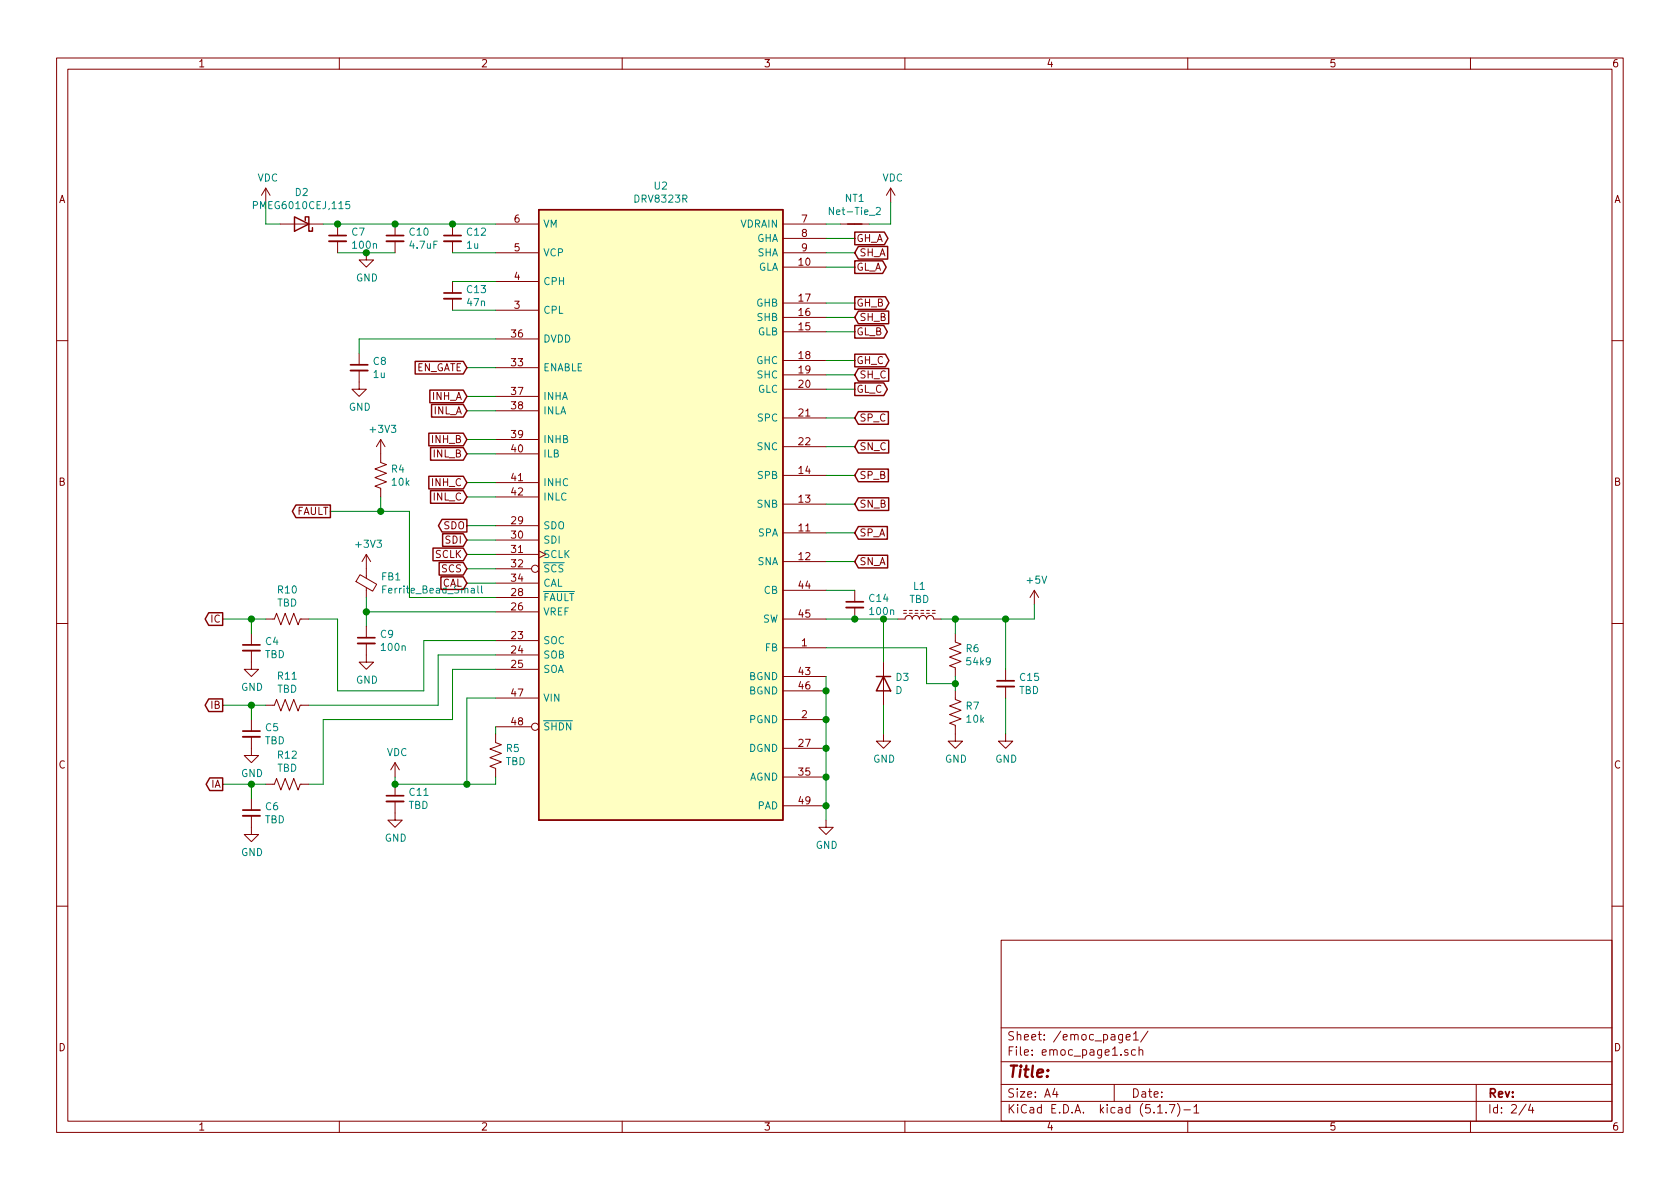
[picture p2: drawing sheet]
EESchema Schematic File Version 4
EELAYER 30 0
EELAYER END
$Descr A4 11693 8268
encoding utf-8
Sheet 2 4
Title ""
Date ""
Rev ""
Comp ""
Comment1 ""
Comment2 ""
Comment3 ""
Comment4 ""
$EndDescr
$Comp
L DRV8323R:DRV8323R U?
U 1 1
P 4600 3850
AR Path="/5FE8F83F" Ref="U?"  Part="1" 
AR Path="/5FE8B173/5FE8F83F" Ref="U2"  Part="1" 
F 0 "U2" H 4600 6417 50  0000 C CNN
F 1 "DRV8323R" H 4600 6326 50  0000 C CNN
F 2 "Package_DFN_QFN:VQFN-48-1EP_7x7mm_P0.5mm_EP5.15x5.15mm_ThermalVias" H 4600 3850 50  0001 C CNN
F 3 "https://www.ti.com/lit/ds/symlink/drv8323r.pdf" H 4600 3850 50  0001 C CNN
	1    4600 3850
	1    0    0    -1  
$EndComp
Wire Wire Line
	5750 1550 5850 1550
Wire Wire Line
	5950 1650 5750 1650
Text GLabel 5950 1650 2    50   Output ~ 0
GH_A
Text GLabel 5950 1750 2    50   Input ~ 0
SH_A
Text GLabel 5950 2200 2    50   Input ~ 0
SH_B
Text GLabel 5950 2600 2    50   Input ~ 0
SH_C
Text GLabel 5950 1850 2    50   Output ~ 0
GL_A
Text GLabel 5950 2100 2    50   Output ~ 0
GH_B
Text GLabel 5950 2300 2    50   Output ~ 0
GL_B
Text GLabel 5950 2500 2    50   Output ~ 0
GH_C
Text GLabel 5950 2700 2    50   Output ~ 0
GL_C
Wire Wire Line
	5750 1750 5950 1750
Wire Wire Line
	5950 1850 5750 1850
Wire Wire Line
	5750 2100 5950 2100
Wire Wire Line
	5950 2200 5750 2200
Wire Wire Line
	5750 2300 5950 2300
Wire Wire Line
	5950 2500 5750 2500
Wire Wire Line
	5750 2600 5950 2600
Wire Wire Line
	5950 2700 5750 2700
Text GLabel 5950 2900 2    50   Input ~ 0
SP_C
Text GLabel 5950 3100 2    50   Input ~ 0
SN_C
Text GLabel 5950 3300 2    50   Input ~ 0
SP_B
Text GLabel 5950 3500 2    50   Input ~ 0
SN_B
Text GLabel 5950 3700 2    50   Input ~ 0
SP_A
Text GLabel 5950 3900 2    50   Input ~ 0
SN_A
Wire Wire Line
	5750 2900 5950 2900
Wire Wire Line
	5750 3100 5950 3100
Wire Wire Line
	5950 3300 5750 3300
Wire Wire Line
	5750 3500 5950 3500
Wire Wire Line
	5950 3700 5750 3700
Wire Wire Line
	5750 3900 5950 3900
$Comp
L power:VDC #PWR0101
U 1 1
P 6200 1400
F 0 "#PWR0101" H 6200 1300 50  0001 C CNN
F 1 "VDC" H 6215 1573 50  0000 C CNN
F 2 "" H 6200 1400 50  0001 C CNN
F 3 "" H 6200 1400 50  0001 C CNN
	1    6200 1400
	1    0    0    -1  
$EndComp
$Comp
L Device:Net-Tie_2 NT1
U 1 1
P 5950 1550
F 0 "NT1" H 5950 1731 50  0000 C CNN
F 1 "Net-Tie_2" H 5950 1640 50  0000 C CNN
F 2 "" H 5950 1550 50  0001 C CNN
F 3 "~" H 5950 1550 50  0001 C CNN
	1    5950 1550
	1    0    0    -1  
$EndComp
Wire Wire Line
	6200 1400 6200 1550
Wire Wire Line
	6200 1550 6050 1550
$Comp
L Device:C_Small C10
U 1 1
P 2750 1650
F 0 "C10" H 2842 1696 50  0000 L CNN
F 1 "4.7uF" H 2842 1605 50  0000 L CNN
F 2 "Capacitor_SMD:C_1206_3216Metric" H 2750 1650 50  0001 C CNN
F 3 "~" H 2750 1650 50  0001 C CNN
	1    2750 1650
	1    0    0    -1  
$EndComp
$Comp
L Device:C_Small C7
U 1 1
P 2350 1650
F 0 "C7" H 2442 1696 50  0000 L CNN
F 1 "100n" H 2442 1605 50  0000 L CNN
F 2 "Capacitor_SMD:C_0603_1608Metric" H 2350 1650 50  0001 C CNN
F 3 "~" H 2350 1650 50  0001 C CNN
	1    2350 1650
	1    0    0    -1  
$EndComp
$Comp
L Device:C_Small C12
U 1 1
P 3150 1650
F 0 "C12" H 3242 1696 50  0000 L CNN
F 1 "1u" H 3242 1605 50  0000 L CNN
F 2 "Capacitor_SMD:C_1206_3216Metric" H 3150 1650 50  0001 C CNN
F 3 "~" H 3150 1650 50  0001 C CNN
	1    3150 1650
	1    0    0    -1  
$EndComp
Wire Wire Line
	2250 1550 2350 1550
Connection ~ 3150 1550
Connection ~ 2350 1550
Wire Wire Line
	2350 1550 2750 1550
Connection ~ 2750 1550
Wire Wire Line
	2750 1550 3150 1550
Wire Wire Line
	3150 1750 3450 1750
$Comp
L power:GND #PWR0102
U 1 1
P 2550 1750
F 0 "#PWR0102" H 2550 1500 50  0001 C CNN
F 1 "GND" H 2555 1577 50  0000 C CNN
F 2 "" H 2550 1750 50  0001 C CNN
F 3 "" H 2550 1750 50  0001 C CNN
	1    2550 1750
	1    0    0    -1  
$EndComp
Wire Wire Line
	2350 1750 2550 1750
Connection ~ 2550 1750
Wire Wire Line
	2550 1750 2750 1750
$Comp
L power:VDC #PWR0103
U 1 1
P 1850 1400
F 0 "#PWR0103" H 1850 1300 50  0001 C CNN
F 1 "VDC" H 1865 1573 50  0000 C CNN
F 2 "" H 1850 1400 50  0001 C CNN
F 3 "" H 1850 1400 50  0001 C CNN
	1    1850 1400
	1    0    0    -1  
$EndComp
Wire Wire Line
	1850 1400 1850 1550
Wire Wire Line
	1850 1550 1950 1550
$Comp
L Device:D_Schottky D2
U 1 1
P 2100 1550
F 0 "D2" H 2100 1333 50  0000 C CNN
F 1 "PMEG6010CEJ,115" H 2100 1424 50  0000 C CNN
F 2 "Diode_SMD:D_SOD-323" H 2100 1550 50  0001 C CNN
F 3 "~" H 2100 1550 50  0001 C CNN
	1    2100 1550
	-1   0    0    1   
$EndComp
$Comp
L Device:C_Small C13
U 1 1
P 3150 2050
F 0 "C13" H 3242 2096 50  0000 L CNN
F 1 "47n" H 3242 2005 50  0000 L CNN
F 2 "Capacitor_SMD:C_0603_1608Metric" H 3150 2050 50  0001 C CNN
F 3 "~" H 3150 2050 50  0001 C CNN
	1    3150 2050
	1    0    0    -1  
$EndComp
Wire Wire Line
	3150 1950 3450 1950
Wire Wire Line
	3450 2150 3150 2150
Wire Wire Line
	3150 1550 3450 1550
Text GLabel 3250 2550 0    50   Input ~ 0
EN_GATE
Text GLabel 3250 2750 0    50   Input ~ 0
INH_A
Text GLabel 3250 2850 0    50   Input ~ 0
INL_A
Text GLabel 3250 3050 0    50   Input ~ 0
INH_B
Text GLabel 3250 3150 0    50   Input ~ 0
INL_B
Text GLabel 3250 3350 0    50   Input ~ 0
INH_C
Text GLabel 3250 3450 0    50   Input ~ 0
INL_C
Wire Wire Line
	3250 2550 3450 2550
Wire Wire Line
	3450 2750 3250 2750
Wire Wire Line
	3250 2850 3450 2850
Wire Wire Line
	3450 3050 3250 3050
Wire Wire Line
	3250 3150 3450 3150
Wire Wire Line
	3450 3350 3250 3350
Wire Wire Line
	3250 3450 3450 3450
Wire Wire Line
	2500 2350 3450 2350
$Comp
L Device:C_Small C14
U 1 1
P 5950 4200
F 0 "C14" H 6042 4246 50  0000 L CNN
F 1 "100n" H 6042 4155 50  0000 L CNN
F 2 "" H 5950 4200 50  0001 C CNN
F 3 "~" H 5950 4200 50  0001 C CNN
	1    5950 4200
	1    0    0    -1  
$EndComp
Wire Wire Line
	5750 4100 5950 4100
Connection ~ 5950 4300
Wire Wire Line
	5950 4300 5750 4300
$Comp
L Device:L_Core_Ferrite L1
U 1 1
P 6400 4300
F 0 "L1" V 6625 4300 50  0000 C CNN
F 1 "TBD" V 6534 4300 50  0000 C CNN
F 2 "" H 6400 4300 50  0001 C CNN
F 3 "~" H 6400 4300 50  0001 C CNN
	1    6400 4300
	0    -1   -1   0   
$EndComp
Wire Wire Line
	6550 4300 6650 4300
$Comp
L Device:R_US R6
U 1 1
P 6650 4550
F 0 "R6" H 6718 4596 50  0000 L CNN
F 1 "54k9" H 6718 4505 50  0000 L CNN
F 2 "Resistor_SMD:R_0603_1608Metric" V 6690 4540 50  0001 C CNN
F 3 "~" H 6650 4550 50  0001 C CNN
	1    6650 4550
	1    0    0    -1  
$EndComp
$Comp
L Device:R_US R7
U 1 1
P 6650 4950
F 0 "R7" H 6718 4996 50  0000 L CNN
F 1 "10k" H 6718 4905 50  0000 L CNN
F 2 "Resistor_SMD:R_0603_1608Metric" V 6690 4940 50  0001 C CNN
F 3 "~" H 6650 4950 50  0001 C CNN
	1    6650 4950
	1    0    0    -1  
$EndComp
$Comp
L power:GND #PWR0104
U 1 1
P 6650 5100
F 0 "#PWR0104" H 6650 4850 50  0001 C CNN
F 1 "GND" H 6655 4927 50  0000 C CNN
F 2 "" H 6650 5100 50  0001 C CNN
F 3 "" H 6650 5100 50  0001 C CNN
	1    6650 5100
	1    0    0    -1  
$EndComp
Wire Wire Line
	6650 4800 6650 4750
Connection ~ 6650 4750
Wire Wire Line
	6650 4750 6650 4700
Wire Wire Line
	5750 4700 5750 4800
Connection ~ 5750 4800
Wire Wire Line
	5750 4800 5750 5000
Connection ~ 5750 5000
Wire Wire Line
	5750 5000 5750 5200
Connection ~ 5750 5200
Wire Wire Line
	5750 5200 5750 5400
Connection ~ 5750 5400
Wire Wire Line
	5750 5400 5750 5600
Wire Wire Line
	5750 5600 5750 5700
Connection ~ 5750 5600
$Comp
L power:GND #PWR0105
U 1 1
P 5750 5700
F 0 "#PWR0105" H 5750 5450 50  0001 C CNN
F 1 "GND" H 5755 5527 50  0000 C CNN
F 2 "" H 5750 5700 50  0001 C CNN
F 3 "" H 5750 5700 50  0001 C CNN
	1    5750 5700
	1    0    0    -1  
$EndComp
Wire Wire Line
	6450 4750 6450 4500
Wire Wire Line
	6450 4500 5750 4500
Wire Wire Line
	6450 4750 6650 4750
Wire Wire Line
	6150 4300 5950 4300
Connection ~ 6150 4300
Wire Wire Line
	6250 4300 6150 4300
Wire Wire Line
	6150 4300 6150 4600
$Comp
L Device:D D3
U 1 1
P 6150 4750
F 0 "D3" V 6104 4830 50  0000 L CNN
F 1 "D" V 6195 4830 50  0000 L CNN
F 2 "" H 6150 4750 50  0001 C CNN
F 3 "~" H 6150 4750 50  0001 C CNN
	1    6150 4750
	0    1    1    0   
$EndComp
$Comp
L power:GND #PWR0106
U 1 1
P 6150 5100
F 0 "#PWR0106" H 6150 4850 50  0001 C CNN
F 1 "GND" H 6155 4927 50  0000 C CNN
F 2 "" H 6150 5100 50  0001 C CNN
F 3 "" H 6150 5100 50  0001 C CNN
	1    6150 5100
	1    0    0    -1  
$EndComp
Wire Wire Line
	6150 5100 6150 4900
Wire Wire Line
	6650 4400 6650 4300
Connection ~ 6650 4300
$Comp
L power:GND #PWR0107
U 1 1
P 2500 2650
F 0 "#PWR0107" H 2500 2400 50  0001 C CNN
F 1 "GND" H 2505 2477 50  0000 C CNN
F 2 "" H 2500 2650 50  0001 C CNN
F 3 "" H 2500 2650 50  0001 C CNN
	1    2500 2650
	1    0    0    -1  
$EndComp
Wire Wire Line
	2500 2350 2500 2450
$Comp
L Device:C_Small C8
U 1 1
P 2500 2550
F 0 "C8" H 2592 2596 50  0000 L CNN
F 1 "1u" H 2592 2505 50  0000 L CNN
F 2 "Capacitor_SMD:C_1206_3216Metric" H 2500 2550 50  0001 C CNN
F 3 "~" H 2500 2550 50  0001 C CNN
	1    2500 2550
	1    0    0    -1  
$EndComp
Text GLabel 3250 3650 0    50   Output ~ 0
SDO
Text GLabel 3250 3750 0    50   Input ~ 0
SDI
Text GLabel 3250 3850 0    50   Input ~ 0
SCLK
Text GLabel 3250 3950 0    50   Input ~ 0
SCS
Wire Wire Line
	3250 3750 3450 3750
Wire Wire Line
	3450 3650 3250 3650
Wire Wire Line
	3250 3850 3450 3850
Wire Wire Line
	3450 3950 3250 3950
Text GLabel 3250 4050 0    50   Input ~ 0
CAL
Text GLabel 2300 3550 0    50   Output ~ 0
FAULT
Wire Wire Line
	3450 4050 3250 4050
$Comp
L Device:R_US R4
U 1 1
P 2650 3300
F 0 "R4" H 2718 3346 50  0000 L CNN
F 1 "10k" H 2718 3255 50  0000 L CNN
F 2 "Resistor_SMD:R_0603_1608Metric" V 2690 3290 50  0001 C CNN
F 3 "~" H 2650 3300 50  0001 C CNN
	1    2650 3300
	1    0    0    -1  
$EndComp
$Comp
L power:+3V3 #PWR0108
U 1 1
P 2650 3150
F 0 "#PWR0108" H 2650 3000 50  0001 C CNN
F 1 "+3V3" H 2665 3323 50  0000 C CNN
F 2 "" H 2650 3150 50  0001 C CNN
F 3 "" H 2650 3150 50  0001 C CNN
	1    2650 3150
	1    0    0    -1  
$EndComp
Wire Wire Line
	2650 3450 2650 3550
Wire Wire Line
	2850 3550 2850 4150
Wire Wire Line
	2850 4150 3450 4150
$Comp
L power:GND #PWR0109
U 1 1
P 2550 4550
F 0 "#PWR0109" H 2550 4300 50  0001 C CNN
F 1 "GND" H 2555 4377 50  0000 C CNN
F 2 "" H 2550 4550 50  0001 C CNN
F 3 "" H 2550 4550 50  0001 C CNN
	1    2550 4550
	1    0    0    -1  
$EndComp
$Comp
L Device:C_Small C9
U 1 1
P 2550 4450
F 0 "C9" H 2642 4496 50  0000 L CNN
F 1 "100n" H 2642 4405 50  0000 L CNN
F 2 "" H 2550 4450 50  0001 C CNN
F 3 "~" H 2550 4450 50  0001 C CNN
	1    2550 4450
	1    0    0    -1  
$EndComp
Wire Wire Line
	2550 4350 2550 4250
Wire Wire Line
	2550 4250 2550 4150
Connection ~ 2550 4250
$Comp
L power:+3V3 #PWR0110
U 1 1
P 2550 3950
F 0 "#PWR0110" H 2550 3800 50  0001 C CNN
F 1 "+3V3" H 2565 4123 50  0000 C CNN
F 2 "" H 2550 3950 50  0001 C CNN
F 3 "" H 2550 3950 50  0001 C CNN
	1    2550 3950
	1    0    0    -1  
$EndComp
$Comp
L Device:Ferrite_Bead_Small FB1
U 1 1
P 2550 4050
F 0 "FB1" H 2650 4096 50  0000 L CNN
F 1 "Ferrite_Bead_Small" H 2650 4005 50  0000 L CNN
F 2 "" V 2480 4050 50  0001 C CNN
F 3 "~" H 2550 4050 50  0001 C CNN
	1    2550 4050
	1    0    0    -1  
$EndComp
Text GLabel 1550 5450 0    50   Output ~ 0
IA
Text GLabel 1550 4900 0    50   Output ~ 0
IB
Text GLabel 1550 4300 0    50   Output ~ 0
IC
$Comp
L Device:R_US R12
U 1 1
P 2000 5450
F 0 "R12" V 1795 5450 50  0000 C CNN
F 1 "TBD" V 1886 5450 50  0000 C CNN
F 2 "Resistor_SMD:R_0603_1608Metric" V 2040 5440 50  0001 C CNN
F 3 "~" H 2000 5450 50  0001 C CNN
	1    2000 5450
	0    1    1    0   
$EndComp
$Comp
L Device:R_US R11
U 1 1
P 2000 4900
F 0 "R11" V 1795 4900 50  0000 C CNN
F 1 "TBD" V 1886 4900 50  0000 C CNN
F 2 "Resistor_SMD:R_0603_1608Metric" V 2040 4890 50  0001 C CNN
F 3 "~" H 2000 4900 50  0001 C CNN
	1    2000 4900
	0    1    1    0   
$EndComp
$Comp
L Device:R_US R10
U 1 1
P 2000 4300
F 0 "R10" V 1795 4300 50  0000 C CNN
F 1 "TBD" V 1886 4300 50  0000 C CNN
F 2 "Resistor_SMD:R_0603_1608Metric" V 2040 4290 50  0001 C CNN
F 3 "~" H 2000 4300 50  0001 C CNN
	1    2000 4300
	0    1    1    0   
$EndComp
$Comp
L Device:C_Small C6
U 1 1
P 1750 5650
F 0 "C6" H 1842 5696 50  0000 L CNN
F 1 "TBD" H 1842 5605 50  0000 L CNN
F 2 "" H 1750 5650 50  0001 C CNN
F 3 "~" H 1750 5650 50  0001 C CNN
	1    1750 5650
	1    0    0    -1  
$EndComp
$Comp
L Device:C_Small C5
U 1 1
P 1750 5100
F 0 "C5" H 1842 5146 50  0000 L CNN
F 1 "TBD" H 1842 5055 50  0000 L CNN
F 2 "" H 1750 5100 50  0001 C CNN
F 3 "~" H 1750 5100 50  0001 C CNN
	1    1750 5100
	1    0    0    -1  
$EndComp
$Comp
L Device:C_Small C4
U 1 1
P 1750 4500
F 0 "C4" H 1842 4546 50  0000 L CNN
F 1 "TBD" H 1842 4455 50  0000 L CNN
F 2 "" H 1750 4500 50  0001 C CNN
F 3 "~" H 1750 4500 50  0001 C CNN
	1    1750 4500
	1    0    0    -1  
$EndComp
$Comp
L power:GND #PWR0111
U 1 1
P 1750 4600
F 0 "#PWR0111" H 1750 4350 50  0001 C CNN
F 1 "GND" H 1755 4427 50  0000 C CNN
F 2 "" H 1750 4600 50  0001 C CNN
F 3 "" H 1750 4600 50  0001 C CNN
	1    1750 4600
	1    0    0    -1  
$EndComp
$Comp
L power:GND #PWR0112
U 1 1
P 1750 5200
F 0 "#PWR0112" H 1750 4950 50  0001 C CNN
F 1 "GND" H 1755 5027 50  0000 C CNN
F 2 "" H 1750 5200 50  0001 C CNN
F 3 "" H 1750 5200 50  0001 C CNN
	1    1750 5200
	1    0    0    -1  
$EndComp
$Comp
L power:GND #PWR0113
U 1 1
P 1750 5750
F 0 "#PWR0113" H 1750 5500 50  0001 C CNN
F 1 "GND" H 1755 5577 50  0000 C CNN
F 2 "" H 1750 5750 50  0001 C CNN
F 3 "" H 1750 5750 50  0001 C CNN
	1    1750 5750
	1    0    0    -1  
$EndComp
Wire Wire Line
	1850 4900 1750 4900
Wire Wire Line
	1750 4900 1750 5000
Wire Wire Line
	1750 5550 1750 5450
Wire Wire Line
	1750 5450 1850 5450
Wire Wire Line
	1750 4400 1750 4300
Wire Wire Line
	1750 4300 1850 4300
Wire Wire Line
	1550 5450 1750 5450
Connection ~ 1750 5450
Wire Wire Line
	1550 4900 1750 4900
Connection ~ 1750 4900
Wire Wire Line
	1550 4300 1750 4300
Connection ~ 1750 4300
Connection ~ 2650 3550
Wire Wire Line
	2650 3550 2850 3550
Wire Wire Line
	2300 3550 2650 3550
Wire Wire Line
	2150 4300 2350 4300
Wire Wire Line
	2350 4300 2350 4800
Wire Wire Line
	2350 4800 2950 4800
Wire Wire Line
	2950 4800 2950 4450
Wire Wire Line
	2950 4450 3450 4450
Wire Wire Line
	3450 4550 3050 4550
Wire Wire Line
	3050 4550 3050 4900
Wire Wire Line
	3050 4900 2150 4900
Wire Wire Line
	3150 4650 3450 4650
Wire Wire Line
	2150 5450 2250 5450
Wire Wire Line
	2250 5450 2250 5000
Wire Wire Line
	2250 5000 3150 5000
Wire Wire Line
	3150 5000 3150 4650
Wire Wire Line
	2550 4250 3450 4250
Wire Wire Line
	3450 4850 3250 4850
$Comp
L power:VDC #PWR0114
U 1 1
P 2750 5400
F 0 "#PWR0114" H 2750 5300 50  0001 C CNN
F 1 "VDC" H 2765 5573 50  0000 C CNN
F 2 "" H 2750 5400 50  0001 C CNN
F 3 "" H 2750 5400 50  0001 C CNN
	1    2750 5400
	1    0    0    -1  
$EndComp
Wire Wire Line
	2750 5400 2750 5450
Wire Wire Line
	2750 5450 3250 5450
$Comp
L Device:C_Small C11
U 1 1
P 2750 5550
F 0 "C11" H 2842 5596 50  0000 L CNN
F 1 "TBD" H 2842 5505 50  0000 L CNN
F 2 "" H 2750 5550 50  0001 C CNN
F 3 "~" H 2750 5550 50  0001 C CNN
	1    2750 5550
	1    0    0    -1  
$EndComp
Connection ~ 2750 5450
$Comp
L power:GND #PWR0115
U 1 1
P 2750 5650
F 0 "#PWR0115" H 2750 5400 50  0001 C CNN
F 1 "GND" H 2755 5477 50  0000 C CNN
F 2 "" H 2750 5650 50  0001 C CNN
F 3 "" H 2750 5650 50  0001 C CNN
	1    2750 5650
	1    0    0    -1  
$EndComp
$Comp
L Device:R_US R5
U 1 1
P 3450 5250
F 0 "R5" H 3382 5204 50  0000 R CNN
F 1 "TBD" H 3382 5295 50  0000 R CNN
F 2 "Resistor_SMD:R_0603_1608Metric" V 3490 5240 50  0001 C CNN
F 3 "~" H 3450 5250 50  0001 C CNN
	1    3450 5250
	-1   0    0    1   
$EndComp
Wire Wire Line
	3450 5050 3450 5100
Wire Wire Line
	3250 5450 3450 5450
Wire Wire Line
	3450 5450 3450 5400
Wire Wire Line
	3250 4850 3250 5450
Connection ~ 3250 5450
$Comp
L Device:C_Small C15
U 1 1
P 7000 4750
F 0 "C15" H 7092 4796 50  0000 L CNN
F 1 "TBD" H 7092 4705 50  0000 L CNN
F 2 "" H 7000 4750 50  0001 C CNN
F 3 "~" H 7000 4750 50  0001 C CNN
	1    7000 4750
	1    0    0    -1  
$EndComp
Wire Wire Line
	7000 4650 7000 4300
Wire Wire Line
	6650 4300 7000 4300
Wire Wire Line
	7000 4850 7000 5100
$Comp
L power:GND #PWR0116
U 1 1
P 7000 5100
F 0 "#PWR0116" H 7000 4850 50  0001 C CNN
F 1 "GND" H 7005 4927 50  0000 C CNN
F 2 "" H 7000 5100 50  0001 C CNN
F 3 "" H 7000 5100 50  0001 C CNN
	1    7000 5100
	1    0    0    -1  
$EndComp
Connection ~ 7000 4300
Wire Wire Line
	7000 4300 7200 4300
$Comp
L power:+5V #PWR01
U 1 1
P 7200 4200
F 0 "#PWR01" H 7200 4050 50  0001 C CNN
F 1 "+5V" H 7215 4373 50  0000 C CNN
F 2 "" H 7200 4200 50  0001 C CNN
F 3 "" H 7200 4200 50  0001 C CNN
	1    7200 4200
	1    0    0    -1  
$EndComp
Wire Wire Line
	7200 4200 7200 4300
$EndSCHEMATC
